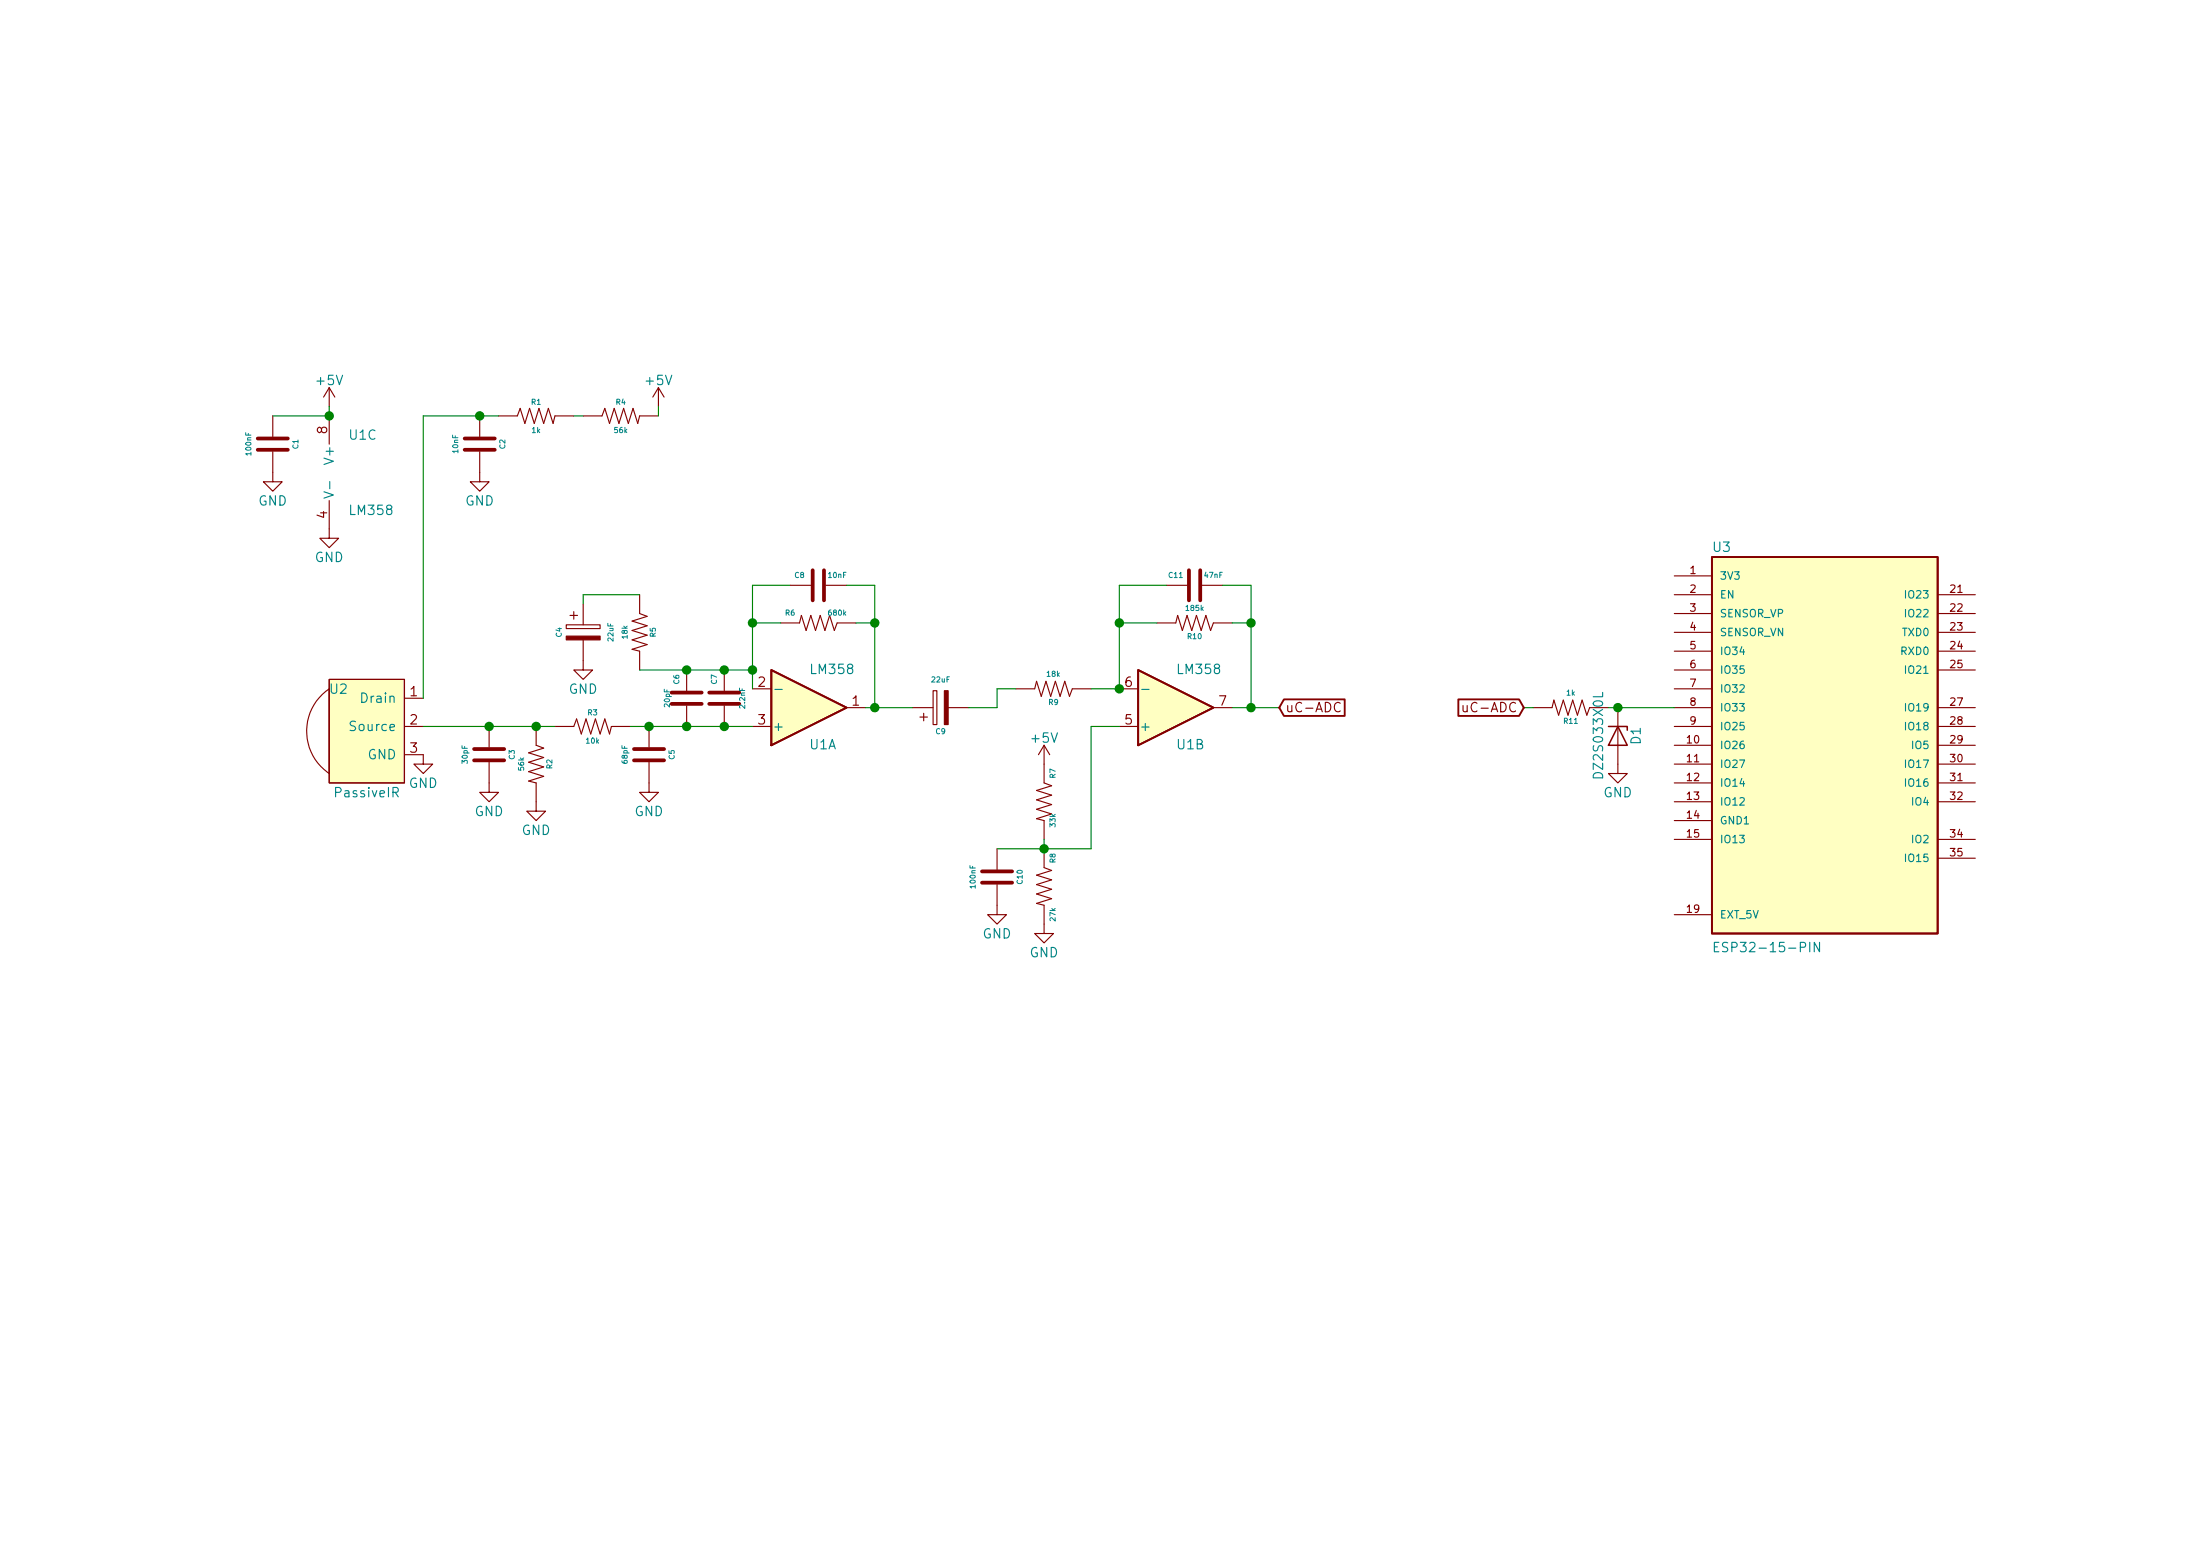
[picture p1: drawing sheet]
EESchema Schematic File Version 4
EELAYER 30 0
EELAYER END
$Descr A4 11693 8268
encoding utf-8
Sheet 1 1
Title ""
Date ""
Rev ""
Comp ""
Comment1 ""
Comment2 ""
Comment3 ""
Comment4 ""
$EndDescr
$Comp
L Xenir:PassiveIR U2
U 1 1
P 1950 3500
F 0 "U2" H 1800 3350 50  0000 C CNN
F 1 "PassiveIR" H 1950 2800 50  0000 C CNN
F 2 "" H 1950 3500 50  0001 C CNN
F 3 "" H 1950 3500 50  0001 C CNN
	1    1950 3500
	1    0    0    -1  
$EndComp
$Comp
L power:GND #PWR04
U 1 1
P 2250 4000
F 0 "#PWR04" H 2250 3750 50  0001 C CNN
F 1 "GND" H 2250 3850 50  0000 C CNN
F 2 "" H 2250 4000 50  0001 C CNN
F 3 "" H 2250 4000 50  0001 C CNN
	1    2250 4000
	1    0    0    -1  
$EndComp
$Comp
L power:+5V #PWR010
U 1 1
P 3500 2150
F 0 "#PWR010" H 3500 2000 50  0001 C CNN
F 1 "+5V" H 3500 2290 50  0000 C CNN
F 2 "" H 3500 2150 50  0001 C CNN
F 3 "" H 3500 2150 50  0001 C CNN
	1    3500 2150
	1    0    0    -1  
$EndComp
$Comp
L Xenir:Resistor R4
U 1 1
P 3300 2200
F 0 "R4" H 3300 2275 28  0000 C CNN
F 1 "56k" H 3300 2125 28  0000 C CNN
F 2 "" H 3300 2100 50  0001 C CNN
F 3 "" H 3300 2100 50  0001 C CNN
	1    3300 2200
	1    0    0    -1  
$EndComp
$Comp
L Xenir:Resistor R1
U 1 1
P 2850 2200
F 0 "R1" H 2850 2275 28  0000 C CNN
F 1 "1k" H 2850 2125 28  0000 C CNN
F 2 "" H 2850 2100 50  0001 C CNN
F 3 "" H 2850 2100 50  0001 C CNN
	1    2850 2200
	1    0    0    -1  
$EndComp
$Comp
L Xenir:Capacitor C2
U 1 1
P 2550 2350
F 0 "C2" H 2550 2475 28  0000 C CNN
F 1 "10nF" H 2550 2225 28  0000 C CNN
F 2 "" H 2550 2200 50  0001 C CNN
F 3 "" H 2550 2200 50  0001 C CNN
	1    2550 2350
	0    1    1    0   
$EndComp
Wire Wire Line
	3500 2150 3500 2200
Wire Wire Line
	2550 2200 2650 2200
Wire Wire Line
	3050 2200 3100 2200
$Comp
L power:GND #PWR05
U 1 1
P 2550 2500
F 0 "#PWR05" H 2550 2250 50  0001 C CNN
F 1 "GND" H 2550 2350 50  0000 C CNN
F 2 "" H 2550 2500 50  0001 C CNN
F 3 "" H 2550 2500 50  0001 C CNN
	1    2550 2500
	1    0    0    -1  
$EndComp
Wire Wire Line
	2550 2200 2250 2200
Connection ~ 2550 2200
$Comp
L Amplifier_Operational:LM358 U1
U 1 1
P 4300 3750
F 0 "U1" H 4300 3950 50  0000 L CNN
F 1 "LM358" H 4300 3550 50  0000 L CNN
F 2 "" H 4300 3750 50  0001 C CNN
F 3 "http://www.ti.com/lit/ds/symlink/lm2904-n.pdf" H 4300 3750 50  0001 C CNN
	1    4300 3750
	1    0    0    1   
$EndComp
$Comp
L Amplifier_Operational:LM358 U1
U 2 1
P 6250 3750
F 0 "U1" H 6250 3950 50  0000 L CNN
F 1 "LM358" H 6250 3550 50  0000 L CNN
F 2 "" H 6250 3750 50  0001 C CNN
F 3 "http://www.ti.com/lit/ds/symlink/lm2904-n.pdf" H 6250 3750 50  0001 C CNN
	2    6250 3750
	1    0    0    1   
$EndComp
$Comp
L Amplifier_Operational:LM358 U1
U 3 1
P 1850 2500
F 0 "U1" H 1850 2700 50  0000 L CNN
F 1 "LM358" H 1850 2300 50  0000 L CNN
F 2 "" H 1850 2500 50  0001 C CNN
F 3 "http://www.ti.com/lit/ds/symlink/lm2904-n.pdf" H 1850 2500 50  0001 C CNN
	3    1850 2500
	1    0    0    -1  
$EndComp
$Comp
L power:+5V #PWR02
U 1 1
P 1750 2150
F 0 "#PWR02" H 1750 2000 50  0001 C CNN
F 1 "+5V" H 1750 2290 50  0000 C CNN
F 2 "" H 1750 2150 50  0001 C CNN
F 3 "" H 1750 2150 50  0001 C CNN
	1    1750 2150
	1    0    0    -1  
$EndComp
$Comp
L power:GND #PWR03
U 1 1
P 1750 2800
F 0 "#PWR03" H 1750 2550 50  0001 C CNN
F 1 "GND" H 1750 2650 50  0000 C CNN
F 2 "" H 1750 2800 50  0001 C CNN
F 3 "" H 1750 2800 50  0001 C CNN
	1    1750 2800
	1    0    0    -1  
$EndComp
$Comp
L Xenir:Capacitor C1
U 1 1
P 1450 2350
F 0 "C1" H 1450 2475 28  0000 C CNN
F 1 "100nF" H 1450 2225 28  0000 C CNN
F 2 "" H 1450 2200 50  0001 C CNN
F 3 "" H 1450 2200 50  0001 C CNN
	1    1450 2350
	0    1    1    0   
$EndComp
Wire Wire Line
	1450 2200 1750 2200
Wire Wire Line
	1750 2150 1750 2200
Connection ~ 1750 2200
$Comp
L power:GND #PWR01
U 1 1
P 1450 2500
F 0 "#PWR01" H 1450 2250 50  0001 C CNN
F 1 "GND" H 1450 2350 50  0000 C CNN
F 2 "" H 1450 2500 50  0001 C CNN
F 3 "" H 1450 2500 50  0001 C CNN
	1    1450 2500
	1    0    0    -1  
$EndComp
$Comp
L Xenir:Capacitor C3
U 1 1
P 2600 4000
F 0 "C3" H 2600 4125 28  0000 C CNN
F 1 "30pF" H 2600 3875 28  0000 C CNN
F 2 "" H 2600 3850 50  0001 C CNN
F 3 "" H 2600 3850 50  0001 C CNN
	1    2600 4000
	0    1    1    0   
$EndComp
$Comp
L Xenir:Resistor R2
U 1 1
P 2850 4050
F 0 "R2" H 2850 4125 28  0000 C CNN
F 1 "56k" H 2850 3975 28  0000 C CNN
F 2 "" H 2850 3950 50  0001 C CNN
F 3 "" H 2850 3950 50  0001 C CNN
	1    2850 4050
	0    1    1    0   
$EndComp
$Comp
L Xenir:Resistor R3
U 1 1
P 3150 3850
F 0 "R3" H 3150 3925 28  0000 C CNN
F 1 "10k" H 3150 3775 28  0000 C CNN
F 2 "" H 3150 3750 50  0001 C CNN
F 3 "" H 3150 3750 50  0001 C CNN
	1    3150 3850
	1    0    0    -1  
$EndComp
$Comp
L Xenir:Capacitor C5
U 1 1
P 3450 4000
F 0 "C5" H 3450 4125 28  0000 C CNN
F 1 "68pF" H 3450 3875 28  0000 C CNN
F 2 "" H 3450 3850 50  0001 C CNN
F 3 "" H 3450 3850 50  0001 C CNN
	1    3450 4000
	0    1    1    0   
$EndComp
$Comp
L power:GND #PWR06
U 1 1
P 2600 4150
F 0 "#PWR06" H 2600 3900 50  0001 C CNN
F 1 "GND" H 2600 4000 50  0000 C CNN
F 2 "" H 2600 4150 50  0001 C CNN
F 3 "" H 2600 4150 50  0001 C CNN
	1    2600 4150
	1    0    0    -1  
$EndComp
$Comp
L power:GND #PWR07
U 1 1
P 2850 4250
F 0 "#PWR07" H 2850 4000 50  0001 C CNN
F 1 "GND" H 2850 4100 50  0000 C CNN
F 2 "" H 2850 4250 50  0001 C CNN
F 3 "" H 2850 4250 50  0001 C CNN
	1    2850 4250
	1    0    0    -1  
$EndComp
$Comp
L power:GND #PWR09
U 1 1
P 3450 4150
F 0 "#PWR09" H 3450 3900 50  0001 C CNN
F 1 "GND" H 3450 4000 50  0000 C CNN
F 2 "" H 3450 4150 50  0001 C CNN
F 3 "" H 3450 4150 50  0001 C CNN
	1    3450 4150
	1    0    0    -1  
$EndComp
Wire Wire Line
	2250 3850 2600 3850
Connection ~ 2600 3850
Wire Wire Line
	2600 3850 2850 3850
Connection ~ 2850 3850
Wire Wire Line
	2850 3850 2950 3850
Wire Wire Line
	2250 2200 2250 3700
Wire Wire Line
	3350 3850 3450 3850
Connection ~ 3450 3850
Wire Wire Line
	3450 3850 3650 3850
$Comp
L Xenir:Capacitor C6
U 1 1
P 3650 3700
F 0 "C6" H 3550 3650 28  0000 C CNN
F 1 "20pF" H 3650 3600 28  0000 C CNN
F 2 "" H 3650 3550 50  0001 C CNN
F 3 "" H 3650 3550 50  0001 C CNN
	1    3650 3700
	0    1    1    0   
$EndComp
Connection ~ 3650 3850
Wire Wire Line
	3650 3850 3850 3850
$Comp
L Xenir:Capacitor C7
U 1 1
P 3850 3700
F 0 "C7" H 3750 3650 28  0000 C CNN
F 1 "2.2nF" H 3850 3800 28  0000 C CNN
F 2 "" H 3850 3550 50  0001 C CNN
F 3 "" H 3850 3550 50  0001 C CNN
	1    3850 3700
	0    1    1    0   
$EndComp
Connection ~ 3850 3850
Wire Wire Line
	3850 3850 4000 3850
Wire Wire Line
	4000 3650 4000 3550
Wire Wire Line
	4000 3550 3850 3550
Connection ~ 3850 3550
Wire Wire Line
	3850 3550 3650 3550
$Comp
L Xenir:Resistor R5
U 1 1
P 3400 3350
F 0 "R5" H 3400 3425 28  0000 C CNN
F 1 "18k" H 3400 3275 28  0000 C CNN
F 2 "" H 3400 3250 50  0001 C CNN
F 3 "" H 3400 3250 50  0001 C CNN
	1    3400 3350
	0    1    1    0   
$EndComp
$Comp
L Xenir:Cap_Polarized C4
U 1 1
P 3200 3350
F 0 "C4" H 3200 3125 28  0000 C CNN
F 1 "22uF" H 3200 3400 28  0000 C CNN
F 2 "" H 3200 3400 50  0001 C CNN
F 3 "" H 3200 3400 50  0001 C CNN
	1    3200 3350
	0    1    1    0   
$EndComp
Wire Wire Line
	3650 3550 3400 3550
Connection ~ 3650 3550
Wire Wire Line
	3400 3150 3100 3150
Wire Wire Line
	3100 3150 3100 3200
$Comp
L power:GND #PWR08
U 1 1
P 3100 3500
F 0 "#PWR08" H 3100 3250 50  0001 C CNN
F 1 "GND" H 3100 3350 50  0000 C CNN
F 2 "" H 3100 3500 50  0001 C CNN
F 3 "" H 3100 3500 50  0001 C CNN
	1    3100 3500
	1    0    0    -1  
$EndComp
$Comp
L Xenir:Resistor R6
U 1 1
P 4350 3300
F 0 "R6" H 4500 3250 28  0000 C CNN
F 1 "680k" H 4250 3250 28  0000 C CNN
F 2 "" H 4350 3200 50  0001 C CNN
F 3 "" H 4350 3200 50  0001 C CNN
	1    4350 3300
	-1   0    0    1   
$EndComp
$Comp
L Xenir:Capacitor C8
U 1 1
P 4350 3100
F 0 "C8" H 4450 3050 28  0000 C CNN
F 1 "10nF" H 4250 3050 28  0000 C CNN
F 2 "" H 4350 2950 50  0001 C CNN
F 3 "" H 4350 2950 50  0001 C CNN
	1    4350 3100
	-1   0    0    1   
$EndComp
Wire Wire Line
	4150 3300 4000 3300
Wire Wire Line
	4000 3300 4000 3550
Connection ~ 4000 3550
Wire Wire Line
	4200 3100 4000 3100
Wire Wire Line
	4000 3100 4000 3300
Connection ~ 4000 3300
Wire Wire Line
	4500 3100 4650 3100
Wire Wire Line
	4650 3100 4650 3300
Wire Wire Line
	4650 3750 4600 3750
Wire Wire Line
	4550 3300 4650 3300
Connection ~ 4650 3300
Wire Wire Line
	4650 3300 4650 3750
$Comp
L Xenir:Cap_Polarized C9
U 1 1
P 5000 3650
F 0 "C9" H 5000 3425 28  0000 C CNN
F 1 "22uF" H 5000 3700 28  0000 C CNN
F 2 "" H 5000 3700 50  0001 C CNN
F 3 "" H 5000 3700 50  0001 C CNN
	1    5000 3650
	1    0    0    -1  
$EndComp
$Comp
L Xenir:Resistor R7
U 1 1
P 5550 4250
F 0 "R7" H 5400 4300 28  0000 C CNN
F 1 "33k" H 5650 4300 28  0000 C CNN
F 2 "" H 5550 4150 50  0001 C CNN
F 3 "" H 5550 4150 50  0001 C CNN
	1    5550 4250
	0    1    1    0   
$EndComp
$Comp
L Xenir:Resistor R8
U 1 1
P 5550 4700
F 0 "R8" H 5400 4750 28  0000 C CNN
F 1 "27k" H 5700 4750 28  0000 C CNN
F 2 "" H 5550 4600 50  0001 C CNN
F 3 "" H 5550 4600 50  0001 C CNN
	1    5550 4700
	0    1    1    0   
$EndComp
$Comp
L Xenir:Capacitor C10
U 1 1
P 5300 4650
F 0 "C10" H 5300 4775 28  0000 C CNN
F 1 "100nF" H 5300 4525 28  0000 C CNN
F 2 "" H 5300 4500 50  0001 C CNN
F 3 "" H 5300 4500 50  0001 C CNN
	1    5300 4650
	0    1    1    0   
$EndComp
$Comp
L power:+5V #PWR012
U 1 1
P 5550 4050
F 0 "#PWR012" H 5550 3900 50  0001 C CNN
F 1 "+5V" H 5550 4190 50  0000 C CNN
F 2 "" H 5550 4050 50  0001 C CNN
F 3 "" H 5550 4050 50  0001 C CNN
	1    5550 4050
	1    0    0    -1  
$EndComp
$Comp
L power:GND #PWR013
U 1 1
P 5550 4900
F 0 "#PWR013" H 5550 4650 50  0001 C CNN
F 1 "GND" H 5550 4750 50  0000 C CNN
F 2 "" H 5550 4900 50  0001 C CNN
F 3 "" H 5550 4900 50  0001 C CNN
	1    5550 4900
	1    0    0    -1  
$EndComp
$Comp
L power:GND #PWR011
U 1 1
P 5300 4800
F 0 "#PWR011" H 5300 4550 50  0001 C CNN
F 1 "GND" H 5300 4650 50  0000 C CNN
F 2 "" H 5300 4800 50  0001 C CNN
F 3 "" H 5300 4800 50  0001 C CNN
	1    5300 4800
	1    0    0    -1  
$EndComp
Wire Wire Line
	5550 4450 5550 4500
Wire Wire Line
	5550 4500 5300 4500
Connection ~ 5550 4500
Wire Wire Line
	5550 4500 5800 4500
Wire Wire Line
	5800 4500 5800 3850
Wire Wire Line
	5800 3850 5950 3850
$Comp
L Xenir:Resistor R9
U 1 1
P 5600 3650
F 0 "R9" H 5600 3725 28  0000 C CNN
F 1 "18k" H 5600 3575 28  0000 C CNN
F 2 "" H 5600 3550 50  0001 C CNN
F 3 "" H 5600 3550 50  0001 C CNN
	1    5600 3650
	-1   0    0    1   
$EndComp
$Comp
L Xenir:Resistor R10
U 1 1
P 6350 3300
F 0 "R10" H 6350 3375 28  0000 C CNN
F 1 "185k" H 6350 3225 28  0000 C CNN
F 2 "" H 6350 3200 50  0001 C CNN
F 3 "" H 6350 3200 50  0001 C CNN
	1    6350 3300
	-1   0    0    1   
$EndComp
$Comp
L Xenir:Capacitor C11
U 1 1
P 6350 3100
F 0 "C11" H 6450 3050 28  0000 C CNN
F 1 "47nF" H 6250 3050 28  0000 C CNN
F 2 "" H 6350 2950 50  0001 C CNN
F 3 "" H 6350 2950 50  0001 C CNN
	1    6350 3100
	-1   0    0    1   
$EndComp
Wire Wire Line
	5150 3750 5300 3750
Wire Wire Line
	5300 3750 5300 3650
Wire Wire Line
	5300 3650 5400 3650
Wire Wire Line
	5800 3650 5950 3650
Wire Wire Line
	5950 3650 5950 3300
Wire Wire Line
	5950 3300 6150 3300
Connection ~ 5950 3650
Wire Wire Line
	6200 3100 5950 3100
Wire Wire Line
	5950 3100 5950 3300
Connection ~ 5950 3300
Wire Wire Line
	6650 3750 6650 3300
Wire Wire Line
	6650 3100 6500 3100
Wire Wire Line
	6550 3750 6650 3750
Wire Wire Line
	6550 3300 6650 3300
Connection ~ 6650 3300
Wire Wire Line
	6650 3300 6650 3100
Wire Wire Line
	4650 3750 4850 3750
Connection ~ 4650 3750
$Comp
L Xenir:ESP32-15-PIN U3
U 1 1
P 9700 3950
F 0 "U3" H 9099 4976 50  0000 L BNN
F 1 "ESP32-15-PIN" H 9099 2849 50  0000 L BNN
F 2 "" H 9100 5150 50  0001 L BNN
F 3 "" H 9700 3950 50  0001 L BNN
F 4 "4" H 9700 3950 50  0001 L BNN "PARTREV"
F 5 "Espressif Systems" H 9300 5100 50  0001 L BNN "MANUFACTURER"
	1    9700 3950
	1    0    0    -1  
$EndComp
Text GLabel 6800 3750 2    50   Input ~ 0
uC-ADC
Text GLabel 8100 3750 0    50   Input ~ 0
uC-ADC
$Comp
L Diode:DZ2S033X0L D1
U 1 1
P 8600 3900
F 0 "D1" H 8600 4000 50  0000 C CNN
F 1 "DZ2S033X0L" H 8600 3800 50  0000 C CNN
F 2 "Diode_SMD:D_SOD-523" H 8600 3725 50  0001 C CNN
F 3 "https://industrial.panasonic.com/content/data/SC/ds/ds4/DZ2S03300L_E.pdf" H 8600 3900 50  0001 C CNN
	1    8600 3900
	0    1    1    0   
$EndComp
$Comp
L Xenir:Resistor R11
U 1 1
P 8350 3750
F 0 "R11" H 8350 3825 28  0000 C CNN
F 1 "1k" H 8350 3675 28  0000 C CNN
F 2 "" H 8350 3650 50  0001 C CNN
F 3 "" H 8350 3650 50  0001 C CNN
	1    8350 3750
	-1   0    0    1   
$EndComp
Wire Wire Line
	8550 3750 8600 3750
Connection ~ 8600 3750
Wire Wire Line
	8600 3750 8900 3750
Wire Wire Line
	8150 3750 8100 3750
$Comp
L power:GND #PWR014
U 1 1
P 8600 4050
F 0 "#PWR014" H 8600 3800 50  0001 C CNN
F 1 "GND" H 8600 3900 50  0000 C CNN
F 2 "" H 8600 4050 50  0001 C CNN
F 3 "" H 8600 4050 50  0001 C CNN
	1    8600 4050
	1    0    0    -1  
$EndComp
Wire Wire Line
	6650 3750 6800 3750
Connection ~ 6650 3750
$EndSCHEMATC
